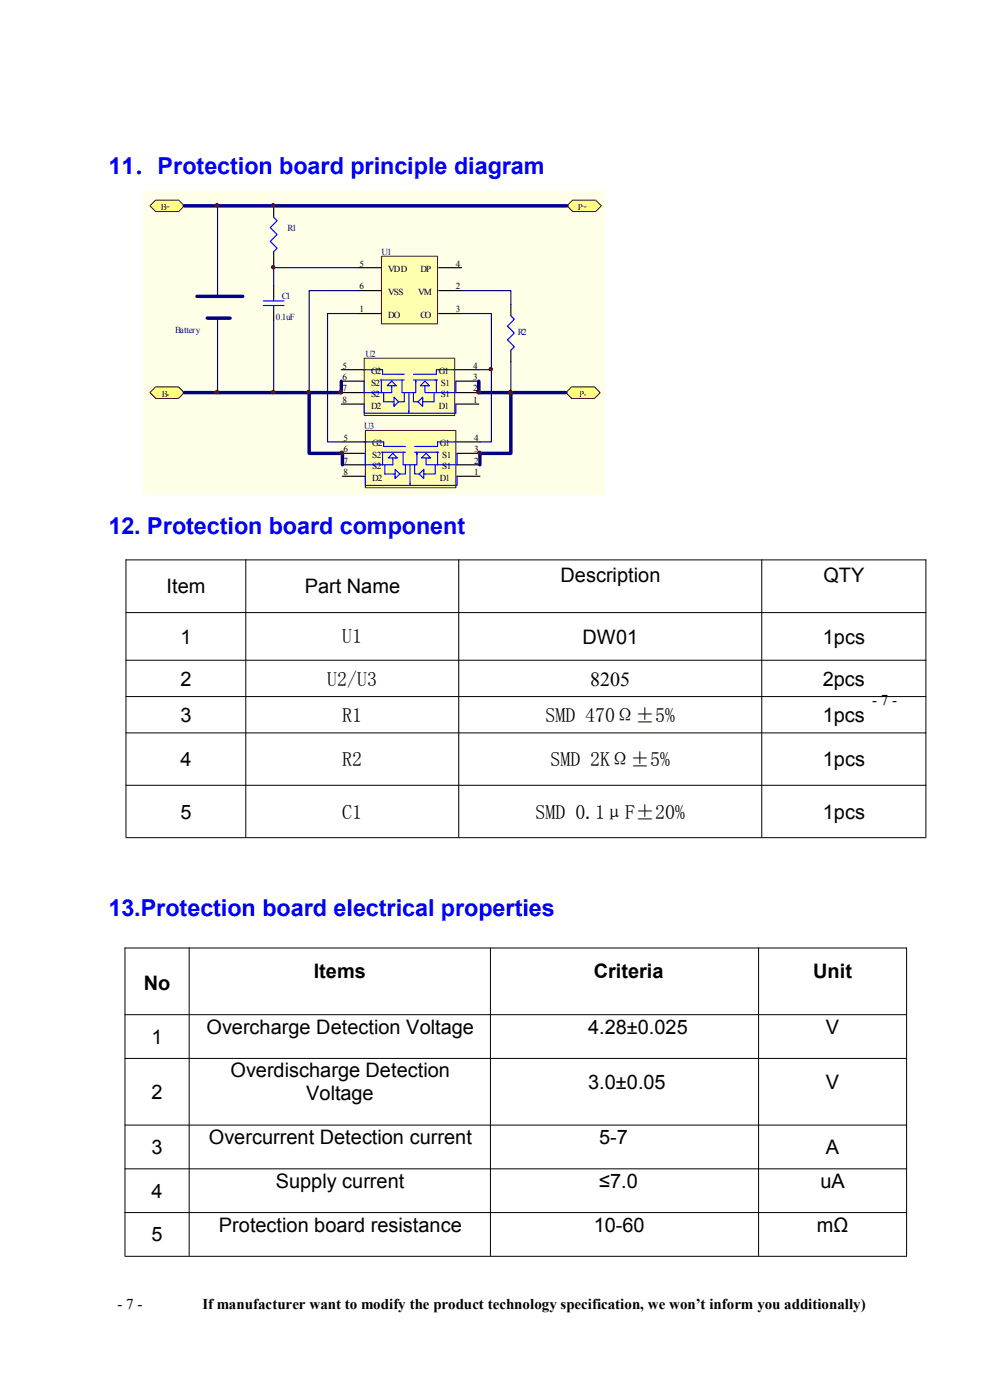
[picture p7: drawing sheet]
<svg xmlns="http://www.w3.org/2000/svg" width="210mm" height="297mm" viewBox="0 0 210 297" stroke-linecap="round" stroke-linejoin="round" font-family="sans-serif">
<g fill="none" stroke="#000" stroke-width=".21">
<path d="M26.6 118.8h169.9M26.7 118.7v58.9M52.1 118.7v58.9M97.3 118.7v58.9M161.6 118.7v58.9M196.4 118.7v58.9M26.6 130h169.9M26.6 140.1h169.9M26.6 147.8h169.9M26.6 155.5h169.9M26.6 166.6h169.9M26.6 177.7h169.9"/>
<path d="M26.4 201.1h166M26.4 215.3h166M26.5 201v65.4M40.1 201v65.4M104 201v65.4M160.9 201v65.4M192.3 201v65.4M26.4 224.5h166M26.4 238.7h166M26.4 248h166M26.4 257.2h166M26.4 266.5h166"/>
</g>
<path d="M30.5 40.6h97.7v64.3h-97.7z" fill-rule="evenodd" fill="#ffffe8"/>
<path d="M77.5 91.3h19.2v12.2h-19.2z" fill-rule="evenodd" fill="#ffffb0" stroke="#800000" stroke-width=".21"/>
<path d="M72.6 93.7h4.9M72.6 96.2h4.9M72.6 98.6h4.9M96.9 93.7h4.9M96.9 96.2h4.9M96.9 98.6h4.9M72.6 101h4.9M96.9 101h4.9" fill="none" stroke="#000" stroke-width=".24"/>
<g fill="none" stroke="#00f" stroke-width=".24">
<path d="M77.3 93.7h4.1v1h4.6M77.5 96.2v2.4h5.8v-1.4M80.9 95.9h5.1M81.1 95.9v2.7M81.6 98.6v2h2.2M83.8 97.2h.5l-1-1-.9 1h1.7M85.5 95.9v2.7h2.9v-2.4M86 98.6v2h-1.2M87 98.6v4.4M88 98.6v2h.9M88 95.9h5.1M88.4 95.9v.5"/>
<path d="M89.9 99.8v1.7l-1-.9M90.4 97.2v1.4h2.4M90.9 97.2h.5l-1-1-1 1h1.7M92.3 98.6v2h-2.4M92.8 95.9v2.7M96.9 93.7h-4.1v1h-4.8M96.9 96.2v2.4h-4.1M77.5 101v2h19.4v-2M84.8 100.6l-1-1v1.7M84.8 100.6l-1 .9v-.5M89.9 100.1v-.5l-1 1"/>
</g>
<path d="M33 42.4h4.9l1.2 1.3-1.2 1.2h-4.9l-1.2-1.2z" fill-rule="evenodd" fill="#ffff80" stroke="#800000" stroke-width=".21"/>
<path d="M58.1 43.7v2.4M58.1 53.4v2.4M58.1 60.7v2.4M58.1 65.5v2.5M108.4 64.6v2.4M108.4 74.3v2.4" fill="none" stroke="#000" stroke-width=".24"/>
<path d="M58.1 46.1l.7 .7-1.5 1.5 1.5 1.4-1.5 1.5 1.5 1.5-.7 .7M55.9 63.8h4.3M55.9 64.8h4.3M58.1 63.1v.7M58.1 64.8v.7M108.4 67l.7 .7-1.5 1.5 1.5 1.4-1.5 1.5 1.5 1.5-.7 .7" fill="none" stroke="#00f" stroke-width=".24"/>
<g fill="#ffff80" stroke="#800000" stroke-width=".21">
<path d="M33 82.1h4.9l1.2 1.2-1.2 1.2h-4.9l-1.2-1.2z" fill-rule="evenodd"/>
<path d="M121.3 82.1h4.8l1.2 1.2-1.2 1.2h-4.8l-1.3-1.2z" fill-rule="evenodd"/>
<path d="M121.5 42.4h4.9l1.2 1.3-1.2 1.2h-4.9l-1.2-1.2z" fill-rule="evenodd"/>
</g>
<path d="M80.9 54.4h11.9v14.3h-11.9z" fill-rule="evenodd" fill="#ffffb0" stroke="#800000" stroke-width=".21"/>
<path d="M76 56.8h4.9M93.1 56.8h4.8M76 61.7h4.9M76 66.5h4.9M93.1 61.7h4.8M93.1 66.5h4.8" fill="none" stroke="#000" stroke-width=".24"/>
<path d="M39.1 43.7h81.2M41.8 62.9h9.7M44 67.5h4.8M39.1 83.3h33.3" fill="none" stroke="#000080" stroke-width=".73"/>
<path d="M46.1 43.7v19.2M58.1 55.8v4.9M58.1 56.8h17.9M46.1 67.5v15.8M58.1 68v15.3M72.4 66.5h3.6M76 61.7h-10.4v21.6" fill="none" stroke="#000080" stroke-width=".24"/>
<path d="M77.3 76h19.2v12.2h-19.2z" fill-rule="evenodd" fill="#ffffb0" stroke="#800000" stroke-width=".21"/>
<path d="M72.4 78.4h4.9M96.7 78.4h4.9M72.4 85.7h4.9M72.4 80.9h4.9M72.4 83.3h4.9M96.7 85.7h4.9M96.7 80.9h4.9M96.7 83.3h4.9" fill="none" stroke="#000" stroke-width=".24"/>
<g fill="none" stroke="#00f" stroke-width=".24">
<path d="M77 78.4h4.1v1h4.7M96.7 78.4h-4.1v1h-4.9M77.3 85.7v2h19.4v-2M77.3 80.9v2.4h5.8v-1.5M80.7 80.6h5.1M80.9 80.6v2.7M81.4 83.3v1.9h2.2M83.6 81.8h.5l-1-.9-1 .9h1.7M84.5 85.2l-.9-.9v1.7M84.5 85.2l-.9 1v-.5M85.3 80.6v2.7h2.9v-2.4M85.8 83.3v1.9h-1.3"/>
<path d="M86.7 83.3v4.4M87.7 83.3v1.9h1M87.7 80.6h5.1M88.2 80.6v.5M89.7 84.5v1.7l-1-1M89.7 84.8v-.5l-1 .9M90.1 81.8v1.5h2.5M90.6 81.8h.5l-1-.9-.9 .9h1.7M92.1 83.3v1.9h-2.4M92.6 80.6v2.7M96.7 80.9v2.4h-4.1"/>
</g>
<path d="M65.6 83.3v12.9h7v2.4M72.4 80.9v2.4M101.6 80.9v2.4h18.4M108.4 83.3v12.9h-6.6v2.4" fill="none" stroke="#000080" stroke-width=".73"/>
<path d="M72.4 66.5h-2.9v27.2h3.1M97.9 66.5h6.3v11.9M97.9 61.7h10.5v2.9M101.6 78.4h2.6M104.2 78.4v15.3h-2.4M108.4 76.7v6.8" fill="none" stroke="#000080" stroke-width=".24"/>
<g fill="#800000" stroke="#800000" stroke-width=".21">
<circle cx="72.3" cy="83.2" r=".36"/>
<circle cx="57.9" cy="83.2" r=".36"/>
<circle cx="46" cy="83.2" r=".36"/>
<circle cx="108.2" cy="83.4" r=".36"/>
<circle cx="57.9" cy="43.5" r=".36"/>
<circle cx="46" cy="43.5" r=".36"/>
<circle cx="101.4" cy="83.2" r=".36"/>
<circle cx="108.2" cy="83.2" r=".36"/>
<circle cx="57.9" cy="56.7" r=".36"/>
<circle cx="65.5" cy="83.2" r=".36"/>
<circle cx="104.1" cy="78.3" r=".36"/>
<circle cx="101.7" cy="96.1" r=".36"/>
<circle cx="72.5" cy="96.1" r=".36"/>
</g>
<g font-size="5" fill="#00f">
<text x="23" y="36.9">11．Protection board principle diagram</text>
<text x="23" y="113.4">12. Protection board component</text>
<text x="23" y="194.3">13.Protection board electrical properties</text>
</g>
<g font-size="4.2">
<text x="35.3" y="125.9">Item</text>
<text x="64.6" y="125.9">Part Name</text>
<text x="118.9" y="123.5">Description</text>
<text x="174.7" y="123.5">QTY</text>
<text x="38.3" y="136.5">1</text>
<text x="72.6" y="136.5">U1</text>
<text x="123.6" y="136.5">DW01</text>
<text x="174.5" y="136.5">1pcs</text>
<text x="38.3" y="145.4">2</text>
<text x="69.4" y="145.4">U2/U3</text>
<text x="125.2" y="145.4">8205</text>
<text x="174.5" y="145.4">2pcs</text>
<text x="38.3" y="153.1">3</text>
<text x="72.6" y="153.1">R1</text>
<text x="115.7" y="153.1">SMD 470Ω±5%</text>
<text x="174.5" y="153.1">1pcs</text>
<text x="38.3" y="162.6">4</text>
<text x="72.6" y="162.5">R2</text>
<text x="116.8" y="162.5">SMD 2KΩ±5%</text>
<text x="174.5" y="162.6">1pcs</text>
<text x="38.3" y="173.7">5</text>
<text x="72.6" y="173.7">C1</text>
<text x="113.6" y="173.7">SMD 0.1μF±20%</text>
<text x="174.5" y="173.7">1pcs</text>
<text x="66.5" y="207.6">Items</text>
<text x="125.9" y="207.6">Criteria</text>
<text x="172.5" y="207.6">Unit</text>
<text x="30.5" y="210">No</text>
<text x="32.1" y="221.4">1</text>
<text x="43.8" y="219.3">Overcharge Detection Voltage</text>
<text x="124.8" y="219.3">4.28±0.025</text>
<text x="175.2" y="219.3">V</text>
<text x="32.1" y="233.1">2</text>
<text x="48.9" y="228.6">Overdischarge Detection</text>
<text x="64.9" y="233.4">Voltage</text>
<text x="124.8" y="231">3.0±0.05</text>
<text x="175.2" y="231">V</text>
<text x="32.1" y="244.8">3</text>
<text x="44.3" y="242.7">Overcurrent Detection current</text>
<text x="127.1" y="242.7">5-7</text>
<text x="175.2" y="244.8">A</text>
<text x="58.5" y="252">Supply current</text>
<text x="127.1" y="252">≤7.0</text>
<text x="174" y="252">uA</text>
<text x="32.1" y="254.1">4</text>
<text x="32.1" y="263.4">5</text>
<text x="46.4" y="261.3">Protection board resistance</text>
<text x="125.9" y="261.3">10-60</text>
<text x="173.3" y="261.3">mΩ</text>
</g>
<g font-size="3.2">
<text x="185" y="149.6">- 7 -</text>
<text x="24.9" y="277.6">- 7 -</text>
<text x="42.9" y="277.6">Ifmanufacturer want to modify the product technology specification, we won’t inform you additionally)</text>
</g>
<g font-size="1.9" fill="#800000">
<text x="34.1" y="44.6">B+</text>
<text x="122.6" y="44.6">P+</text>
<text x="34.4" y="84.3">B-</text>
<text x="122.8" y="84.3">P-</text>
</g>
<g font-size="1.9" fill="#000080">
<text x="61" y="49">R1</text>
<text x="80.9" y="54.1">U1</text>
<text x="59.8" y="63.4">C1</text>
<text x="37.2" y="70.6">Battery</text>
<text x="58.5" y="68">0.1uF</text>
<text x="109.8" y="71.1">R2</text>
<text x="77.5" y="75.8">U2</text>
<text x="77.3" y="91.1">U3</text>
</g>
<g font-size="1.9">
<text x="76.3" y="56.5">5</text>
<text x="82.4" y="57.8">VDD</text>
<text x="89.2" y="57.8">DP</text>
<text x="96.7" y="56.5">4</text>
<text x="76.3" y="61.4">6</text>
<text x="82.4" y="62.6">VSS</text>
<text x="88.7" y="62.6">VM</text>
<text x="96.7" y="61.4">2</text>
<text x="76.3" y="66.3">1</text>
<text x="82.4" y="67.5">DO</text>
<text x="89.2" y="67.5">CO</text>
<text x="96.7" y="66.3">3</text>
<text x="72.6" y="78.2">5</text>
<text x="72.6" y="80.6">6</text>
<text x="72.6" y="83">7</text>
<text x="78.7" y="79.4">G2</text>
<text x="78.7" y="81.8">S2</text>
<text x="93.1" y="79.4">G1</text>
<text x="93.5" y="81.8">S1</text>
<text x="100.3" y="78.2">4</text>
<text x="100.3" y="80.6">3</text>
<text x="100.3" y="83">2</text>
<text x="72.6" y="85.5">8</text>
<text x="78.7" y="86.7">D2</text>
<text x="78.7" y="84.3">S2</text>
<text x="93.1" y="86.7">D1</text>
<text x="93.5" y="84.3">S1</text>
<text x="100.3" y="85.5">1</text>
<text x="72.9" y="93.5">5</text>
<text x="72.9" y="95.9">6</text>
<text x="79" y="94.7">G2</text>
<text x="93.3" y="94.7">G1</text>
<text x="100.6" y="93.5">4</text>
<text x="100.6" y="95.9">3</text>
<text x="72.9" y="100.8">8</text>
<text x="72.9" y="98.4">7</text>
<text x="79" y="97.2">S2</text>
<text x="79" y="99.6">S2</text>
<text x="93.8" y="97.2">S1</text>
<text x="93.8" y="99.6">S1</text>
<text x="100.6" y="100.8">1</text>
<text x="100.6" y="98.4">2</text>
<text x="79" y="102">D2</text>
<text x="93.3" y="102">D1</text>
</g>
</svg>
